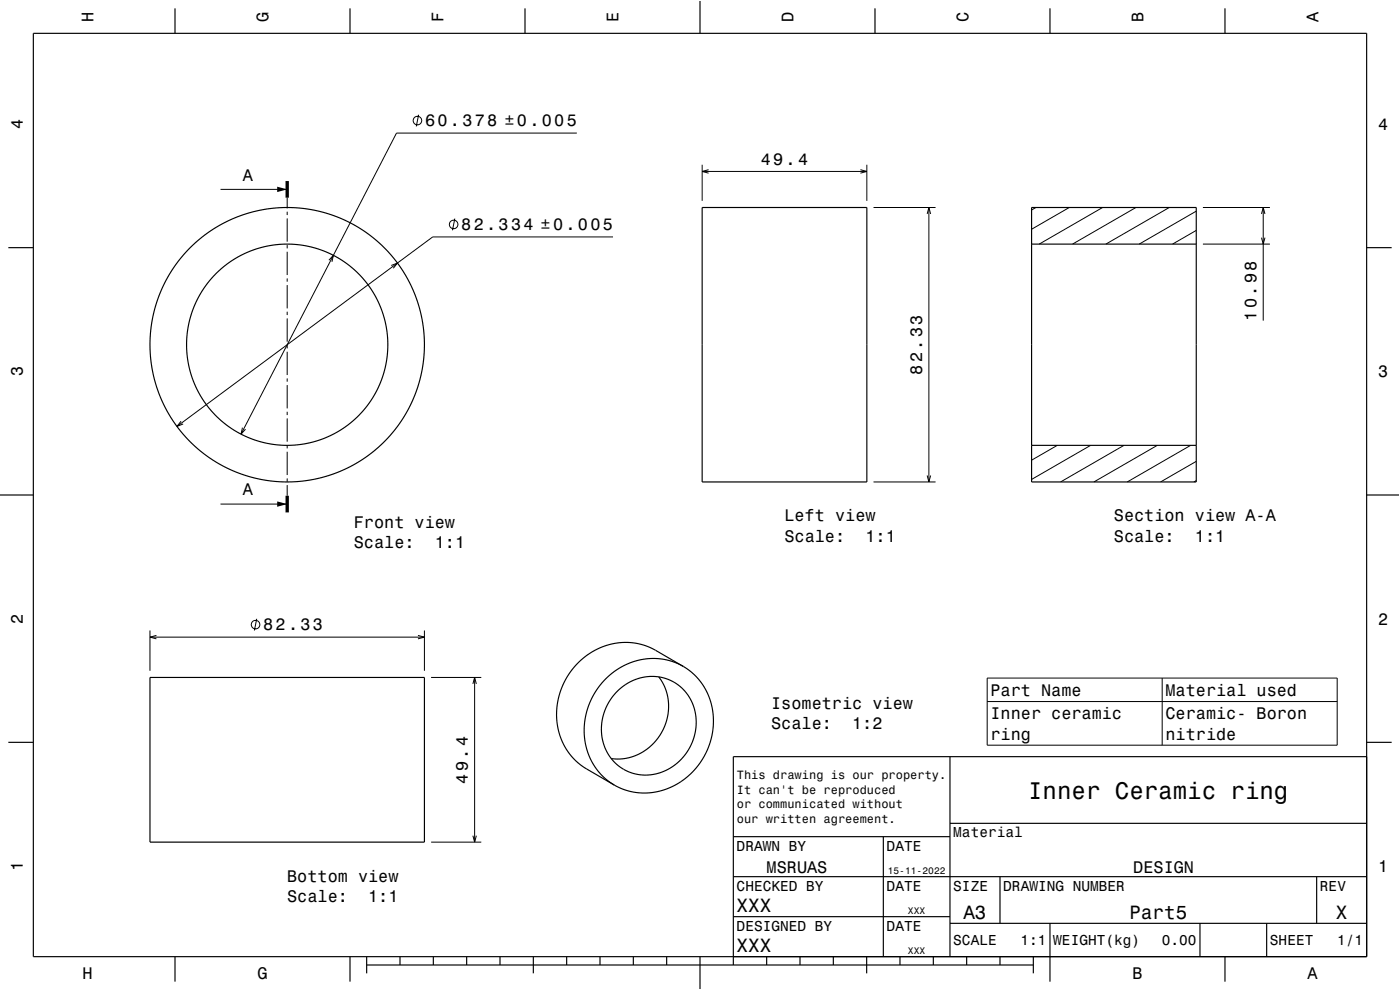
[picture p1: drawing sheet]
<svg xmlns="http://www.w3.org/2000/svg" width="420mm" height="297mm" viewBox="0 0 420 297" stroke-linecap="round" stroke-linejoin="round" font-family="sans-serif">
<g fill="none" stroke="#000" stroke-width=".3">
<path d="M125.6 34.4l-.7 3.5M173 39.9h-54.1l-46.6 90.3M66.2 56.8h20M86.2 59.3v3.2M210.7 49.4v10.9M210.7 51.4h49.4M212.6 50.9l-1.9 .5 1.9 .6M258.1 50.9l2 .5-2 .6M260.1 49.4v10.9M86.2 63.5v1M86.2 65.5v7M86.2 73.5v1"/>
<path d="M86.2 75.5v7M98.7 78.1l1.3-1.5-.4 1.9M117.4 79.6l1.8-.7-1.2 1.6M136.4 65.6l-.7 3.5M183.9 71.1h-54.1l-76.7 56.8M262.1 62.3h18.6M278.2 64.2l.5-1.9 .5 1.9M278.7 62.3v82.3M310.8 62.3l-1.3 .7M320.8 62.3l-11.3 6.5M330.8 62.3l-19 10.9M340.8 62.3l-19 10.9"/>
<path d="M350.8 62.3l-19 10.9M358.9 69.1l-7.1 4.1M358.9 63.3l-17.1 9.9M360.9 62.3h20.1M360.9 73.2h20.1M378.5 64.2l.5-1.9 .5 1.9M378.5 71.3l.5 1.9 .5-1.9M379 62.3v33.9M86.2 83.5v1M86.2 85.5v7M86.2 93.5v1M86.2 95.5v7"/>
<path d="M86.2 103.5v1M86.2 105.5v7M86.2 113.5v1M86.2 115.5v7M54.3 126.4l-1.2 1.5 1.8-.7M72.7 128.3l-.4 1.9 1.4-1.4M86.2 123.5v1M86.2 125.5v7M86.2 133.5v1M86.2 135.5v7M317.2 133.6l-7.7 4.5M327.2 133.6l-17.7 10.2"/>
<path d="M337.2 133.6l-19 11M347.2 133.6l-19 11M357.2 133.6l-19 11M358.9 138.4l-10.7 6.2M66.2 151.2h20M86.2 143.5v1M86.2 145.5v3.2M262.1 144.6h18.6M278.2 142.7l.5 1.9 .5-1.9M358.9 144.2l-.7 .4M45 189.1v12.1M45 191.1h82.3"/>
<path d="M46.9 190.6l-1.9 .5 1.9 .6M77 185.6l-.7 3.5M125.4 190.6l1.9 .5-1.9 .6M127.3 189.1v12.1M129.3 203.2h15.1M141.9 205.2l.5-2 .5 2M142.4 203.2v49.4M296.2 203.4h105v20.2h-105zM296.2 210.5h105M348.7 203.4v20.2M129.3 252.6h15.1M141.9 250.7l.5 1.9 .5-1.9"/>
<circle cx="125.2" cy="36.2" r="1.28"/>
<circle cx="136.1" cy="67.3" r="1.28"/>
<circle cx="76.7" cy="187.4" r="1.28"/>
</g>
<g fill="none" stroke="#000" stroke-width=".35">
<path d="M10 10h400v277h-400zM52.5 2.5v7.5M105 2.5v7.5M157.5 2.5v7.5M210 0v10M262.5 2.5v7.5M315 2.5v7.5M367.5 2.5v7.5M2.5 74.3h7.5M210.7 62.3h49.4v82.3h-49.4zM309.5 62.3h49.4v82.3h-49.4zM309.5 73.2h49.4"/>
<path d="M410 74.3h7.5M309.5 133.6h49.4M0 148.5h10M410 148.5h10M205 199.9l-8.5-4.9-2.5-1.2-3.8-.9-4.2-.1-4.5 1-2.2 .9-2.3 1.3-3.8 3.1-1.7 1.9-1.5 2.3-1.1 2.2-1 2.6-.9 4.8 .3 4.9 .5 2.3 .9 2.5 2.1 3.4 2.8 3 2.1 1.5 8.6 5M205 199.9l-3.4-1.5-3.8-.8-4 .1-3.5 .7-3.6 1.5-3.4 2.4-2.7 2.6-2.3 3.2-1.7 3.6-1 3.9-.3 4.1 .4 3.6 1.1 3.7 2 3.5 2.4 2.7 3.1 2.3M205 199.9l2.9 2.1 2.6 3 1.9 3.2 1.1 3.6 .5 3.6-.2 4.2-1 3.8-1.8 3.9-2.3 3.2-2.8 2.8-3.6 2.3-3.3 1.4-3.7 .8h-3.8l-3.8-.8-3.4-1.5M45 203.2h82.3v49.4h-82.3zM185.3 207.3l2.6-2.1 2.6-1.3 2.7-.8 2.8-.2 2.8 .4 2.6 .9 2.5 1.6 2.1 2.2 1.4 2.4 1 2.6 .5 3.1-.2 3-.8 3.1-1.3 2.7-1.8 2.4-2.2 2.1-2.5 1.5-2.4 1-2.8 .6h-2.6l-2.5-.5-2.3-1-2.4-1.6-1.7-1.8-1.4-2.2-1-2.4-.5-2.6v-3l.5-2.9 1.1-2.8 1.4-2.3zM197.6 203.1l1.2 1.8 1 2.1 .5 2.1 .3 2.2-.1 2.2-.5 2.4-.7 2.1-1 2-1.3 1.9-1.5 1.6-1.9 1.6-1.9 1.1-2 .8-2.3 .6h-4M2.5 222.7h7.5M285 227v60"/>
<path d="M410 222.7h7.5M410 227h-190v62.5M220 251h65M265 251v36M285 247h125M220 275h65M220 263h190M285 277h125M300 263v14M315 277v17.5M360 277v10M380 277v10"/>
<path d="M395 263v14M52.5 287v7.5M105 287v7.5M110 289.5h200M110 287v5M120 287v2.5M130 287v2.5M140 287v2.5M150 287v2.5M160 287v5M170 287v2.5M180 287v2.5"/>
<path d="M190 287v2.5M200 287v2.5M210 287v10M230 287v2.5M240 287v2.5M250 287v2.5M260 287v5M270 287v2.5M280 287v2.5M290 287v2.5M300 287v2.5M310 287v5"/>
<path d="M367.5 287v7.5"/>
<circle cx="86.2" cy="103.4" r="30.2"/>
<circle cx="86.2" cy="103.4" r="41.2"/>
</g>
<path d="M86.2 54.3v5M86.2 148.7v5" fill="none" stroke="#000" stroke-width="1" stroke-linecap="butt"/>
<g fill="#000">
<path d="M83.2 56l3 .8-3 .8z" fill-rule="evenodd"/>
<path d="M83.2 150.4l3 .8-3 .8z" fill-rule="evenodd"/>
</g>
<path d="M0 0h420v297h-420" fill="none" stroke="#fff" stroke-width=".3"/>
<text font-size="7.2" x="308.5" y="239.6">Inner Ceramic ring</text>
<g font-size="5.8">
<text x="221" y="273.6">XXX</text>
<text x="289" y="275.6">A3</text>
<text x="338.8" y="275.6">Part5</text>
<text x="400.8" y="275.6">X</text>
<text x="221" y="285.6">XXX</text>
</g>
<g font-size="5">
<text x="28.1" y="6.5" transform="rotate(-90 28.1 6.5)">H</text>
<text x="80.6" y="6.5" transform="rotate(-90 80.6 6.5)">G</text>
<text x="133.1" y="6.5" transform="rotate(-90 133.1 6.5)">F</text>
<text x="185.6" y="6.5" transform="rotate(-90 185.6 6.5)">E</text>
<text x="238.1" y="6.5" transform="rotate(-90 238.1 6.5)">D</text>
<text x="290.6" y="6.5" transform="rotate(-90 290.6 6.5)">C</text>
<text x="343.1" y="6.5" transform="rotate(-90 343.1 6.5)">B</text>
<text x="395.6" y="6.5" transform="rotate(-90 395.6 6.5)">A</text>
<text x="6.8" y="38.7" transform="rotate(-90 6.8 38.7)">4</text>
<text x="127.5" y="37.9">60.378 ±0.005</text>
<text x="413.5" y="39">4</text>
<text x="228.2" y="49.4">49.4</text>
<text x="72.8" y="54.2">A</text>
<text x="138.4" y="69.1">82.334 ±0.005</text>
<text x="377" y="96.2" transform="rotate(-90 377 96.2)">10.98</text>
<text x="6.8" y="112.9" transform="rotate(-90 6.8 112.9)">3</text>
<text x="276.7" y="112.4" transform="rotate(-90 276.7 112.4)">82.33</text>
<text x="413.5" y="113.2">3</text>
<text x="72.8" y="148.6">A</text>
<text x="106.2" y="158.3">Front view</text>
<text x="235.4" y="156.4">Left view</text>
<text x="334.2" y="156.4">Section view A-A</text>
<text x="106.2" y="164.3">Scale:</text>
<text x="130.4" y="164.3">1:1</text>
<text x="235.4" y="162.5">Scale:</text>
<text x="259.6" y="162.5">1:1</text>
<text x="334.2" y="162.5">Scale:</text>
<text x="358.5" y="162.5">1:1</text>
<text x="6.8" y="187.1" transform="rotate(-90 6.8 187.1)">2</text>
<text x="79" y="189.1">82.33</text>
<text x="413.5" y="187.4">2</text>
<text x="297.2" y="208.8">Part Name</text>
<text x="349.7" y="208.8">Material used</text>
<text x="231.4" y="212.8">Isometric view</text>
<text x="297.2" y="215.8">Inner ceramic</text>
<text x="349.7" y="215.8">Ceramic- Boron</text>
<text x="231.4" y="218.8">Scale:</text>
<text x="255.7" y="218.8">1:2</text>
<text x="297.2" y="221.9">ring</text>
<text x="349.7" y="221.9">nitride</text>
<text x="140.4" y="235.1" transform="rotate(-90 140.4 235.1)">49.4</text>
<text x="6.8" y="261.3" transform="rotate(-90 6.8 261.3)">1</text>
<text x="230" y="261.9">MSRUAS</text>
<text x="340" y="261.9">DESIGN</text>
<text x="413.5" y="261.6">1</text>
<text x="86.2" y="264.5">Bottom view</text>
<text x="86.2" y="270.5">Scale:</text>
<text x="110.5" y="270.5">1:1</text>
<text x="24.7" y="293.8">H</text>
<text x="77.2" y="293.8">G</text>
<text x="339.7" y="293.8">B</text>
<text x="392.2" y="293.8">A</text>
</g>
<g font-size="4.3">
<text x="286" y="251.2">Material</text>
<text x="221" y="255.2">DRAWN BY</text>
<text x="266" y="255.2">DATE</text>
<text x="221" y="267.2">CHECKED BY</text>
<text x="266" y="267.2">DATE</text>
<text x="286" y="267.2">SIZE</text>
<text x="301" y="267.2">DRAWING NUMBER</text>
<text x="396" y="267.2">REV</text>
<text x="221" y="279.2">DESIGNED BY</text>
<text x="266" y="279.2">DATE</text>
<text x="286" y="283.6">SCALE</text>
<text x="306.2" y="283.6">1:1</text>
<text x="316" y="283.6">WEIGHT(kg)</text>
<text x="348.6" y="283.6">0.00</text>
<text x="381" y="283.6">SHEET</text>
<text x="401.2" y="283.6">1/1</text>
</g>
<g font-size="3.6">
<text x="221.1" y="233.8">This drawing is our property.</text>
<text x="221.1" y="238.1">It can't be reproduced</text>
<text x="221.1" y="242.5">or communicated without</text>
<text x="221.1" y="246.8">our written agreement.</text>
</g>
<g font-size="2.9">
<text x="266.3" y="262.3">15-11-2022</text>
<text x="272.4" y="274.3">XXX</text>
<text x="272.4" y="286.3">XXX</text>
</g>
</svg>
